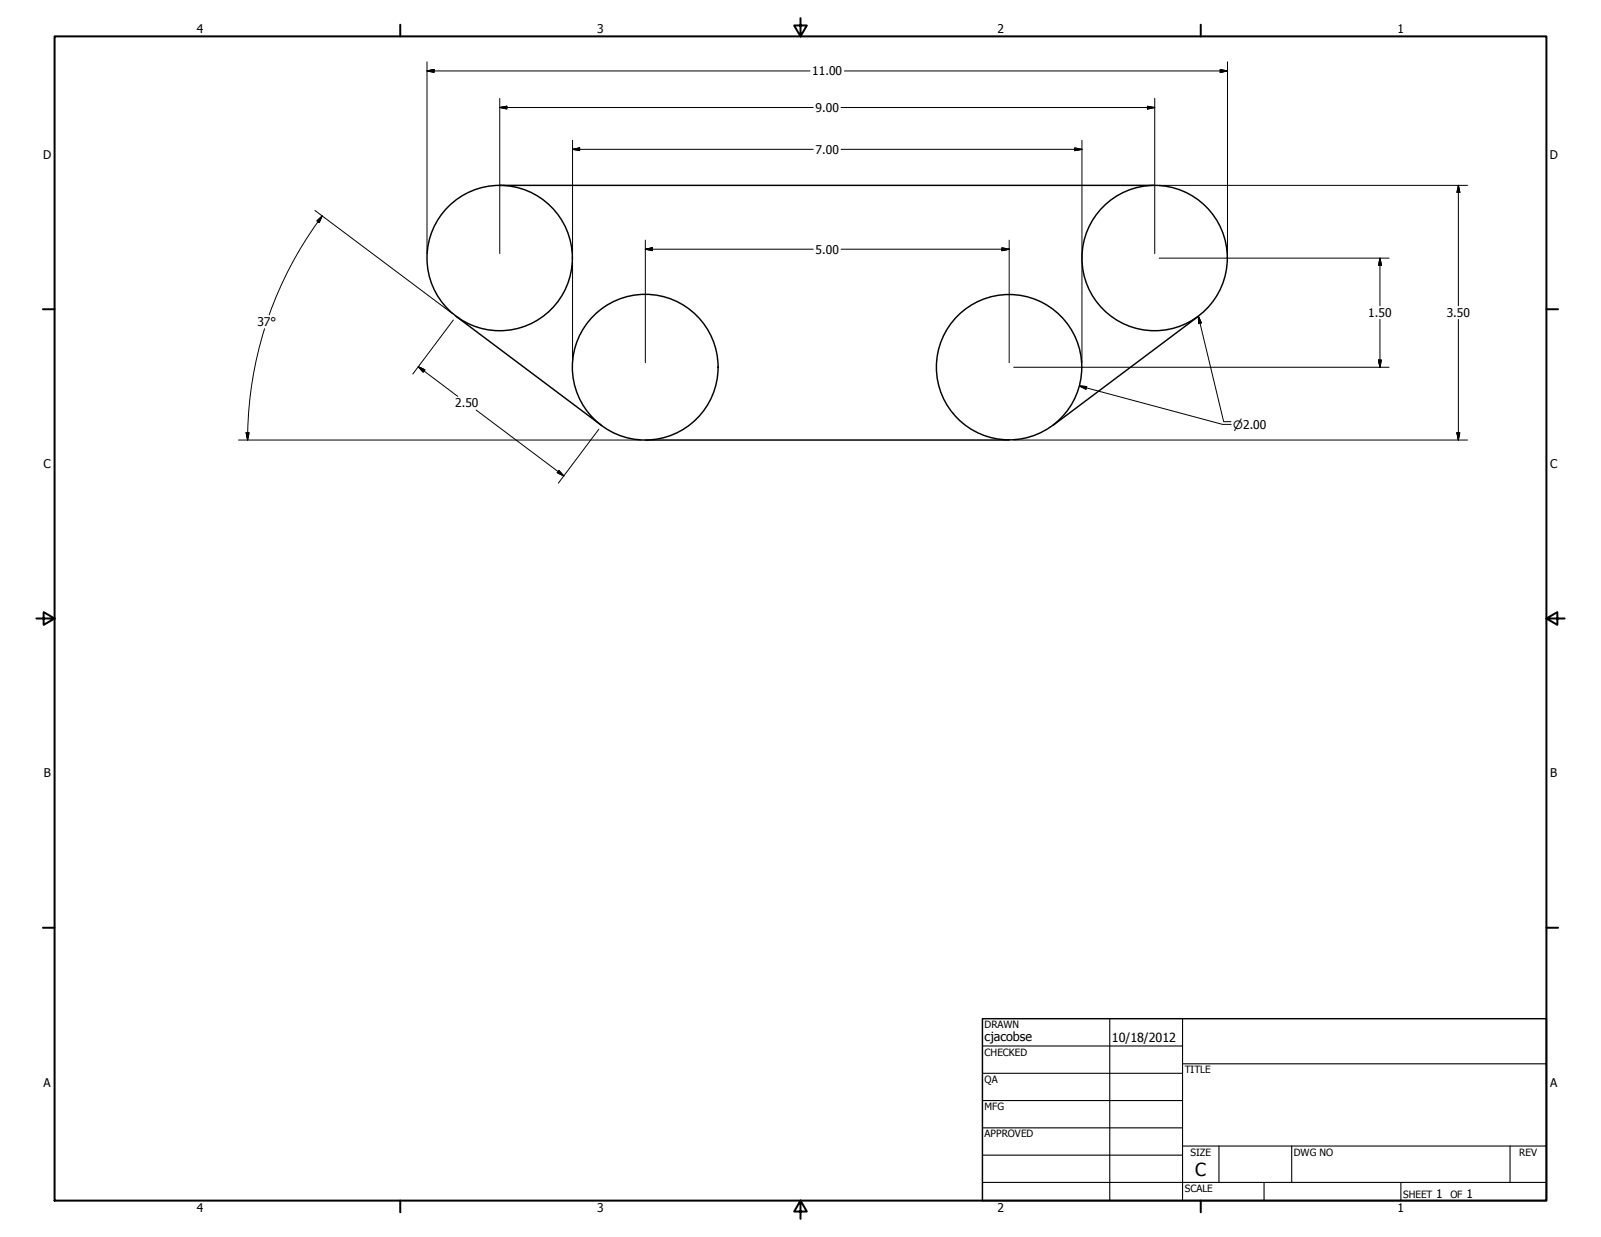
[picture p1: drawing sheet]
<svg xmlns="http://www.w3.org/2000/svg" width="559mm" height="432mm" viewBox="0 0 559 432" stroke-linecap="round" stroke-linejoin="round" font-family="sans-serif">
<!-- layer: Visible (ANSI) -->
<g fill="none" stroke="#000" stroke-width=".51">
<path d="M174.4 64.7h228.6M159.2 110.4l50.8 38.1M418.3 110.4l-50.8 38.1M225.2 153.6h127"/>
<circle cx="174.4" cy="90.1" r="25.4"/>
<circle cx="403" cy="90.1" r="25.4"/>
<circle cx="225.2" cy="128.2" r="25.4"/>
<circle cx="352.2" cy="128.2" r="25.4"/>
</g>
<!-- layer: Border (ANSI) -->
<g fill="none" stroke="#000" stroke-width=".7">
<path d="M19 12.7h520.8v406.4h-520.8zM139.7 8.6v4.1M279.4 6.3v6.4l-2.2-3.8h4.4l-2.2 3.8M419.1 8.6v4.1M15 107.9h4M539.8 107.9h4M12.7 215.9h6.3l-3.8-2.2v4.4l3.8-2.2M539.8 215.9l3.8 2.2v-4.4l-3.8 2.2h6.3M15 323.8h4M539.8 323.8h4M139.7 419.1v4.1M279.4 419.1l2.2 3.8h-4.4l2.2-3.8v6.3"/>
<path d="M419.1 419.1v4.1"/>
</g>
<!-- layer: Title (ANSI) -->
<g fill="none" stroke="#000" stroke-width=".38">
<path d="M387.3 355.6v63.5M412.7 355.6v63.5M342.9 365.1h69.8M342.9 374.6h69.8M412.7 371.3h127.1M342.9 384.2h69.8M342.9 393.7h69.8M342.9 412.7h196.9M342.9 403.2h69.8M412.7 400h127.1M425.4 400v12.7M441.2 412.7v6.4"/>
<path d="M450.8 400v12.7M488.9 412.7v6.4M527 400v12.7"/>
</g>
<path d="M342.9 355.6h196.9v63.5h-196.9z" fill="none" stroke="#000" stroke-width=".51"/>
<!-- layer: Dimension (ANSI) -->
<g fill="none" stroke="#000" stroke-width=".35">
<path d="M149 24.8l2.5-.5v1zM149 24.8h133.7M149 21.6v66.9M174.4 37.5l2.5-.4v.9zM174.4 37.5h109.4M174.4 34.4v54.1M293.6 37.5h109.4M294.7 24.8h133.7M400.5 37.1l2.5 .4-2.5 .5zM403 34.4v54.1M425.9 24.3l2.5 .5-2.5 .5zM428.4 21.6v66.9"/>
<path d="M199.8 52.1l2.5-.5v1zM199.8 52.1h84M199.8 49v77.6M293.6 52.1h84M375.1 51.6l2.5 .5-2.5 .5zM377.6 49v77.6M109.9 73.5l48 36M110.6 77.1l1.9-1.7-1.1 2.3zM112.5 75.4a131.4 131.4 0 0 0-18.6 34.5M404.6 64.7h107.6M509 64.7l.5 2.5h-1zM509 64.7v42"/>
<path d="M225.2 87l2.5-.5v1zM225.2 87h58.6M225.2 83.8v42.8M293.6 87h58.6M349.7 86.5l2.5 .5-2.5 .5zM352.2 83.8v42.8M404.6 90.1h80.2M481.6 90.1l.6 2.5h-1.1zM481.6 90.1v16.6M92.3 114.7a130.3 130.3 0 0 0-5.9 36.4M158.2 111.7l-14.1 18.9M481.6 111.5v16.7"/>
<path d="M509 111.5v42.1M146 128l2.3 1.1-.6 .8zM146 128l13.8 10.4M353.8 128.2h131M376.7 134.7l2.6 .2-.3 1zM376.7 134.7l50 13.4h3M481.1 125.7h1.1l-.6 2.5zM83.2 153.6h140.4M85.9 151.1h1l-.5 2.5zM86.4 151.1v2.5M166.2 143.1l30.6 23M209 149.8l-14.1 18.9"/>
<path d="M353.8 153.6h158.4M508.5 151.1h1l-.5 2.5zM195.1 164.2l1.7 1.9-2.3-1.1z"/>
</g>
<g fill="#000" stroke="#000" stroke-width=".35">
<path d="M149 24.8l2.5-.5zM149 24.8l2.5-.5v1zM174.4 37.5l2.5-.4zM174.4 37.5l2.5-.4v.9zM400.5 38l2.5-.5zM400.5 37.1l2.5 .4-2.5 .5zM425.9 25.3l2.5-.5zM425.9 24.3l2.5 .5-2.5 .5zM199.8 52.1l2.5-.5zM199.8 52.1l2.5-.5v1zM375.1 52.6l2.5-.5zM375.1 51.6l2.5 .5-2.5 .5z"/>
<path d="M112.5 75.4l-1.1 2.3zM110.6 77.1l1.9-1.7-1.1 2.3zM509 64.7l.5 2.5zM509 64.7l.5 2.5h-1zM225.2 87l2.5-.5zM225.2 87l2.5-.5v1zM349.7 87.5l2.5-.5zM349.7 86.5l2.5 .5-2.5 .5zM481.6 90.1l.6 2.5zM481.6 90.1l.6 2.5h-1.1zM146 128l2.3 1.1zM146 128l2.3 1.1-.6 .8z"/>
<path d="M376.7 134.7l2.6 .2zM376.7 134.7l2.6 .2-.3 1zM481.1 125.7l.5 2.5zM481.1 125.7h1.1l-.6 2.5zM85.9 151.1l.5 2.5zM85.9 151.1h1l-.5 2.5zM508.5 151.1l.5 2.5zM508.5 151.1h1l-.5 2.5zM194.5 165l2.3 1.1zM195.1 164.2l1.7 1.9-2.3-1.1z"/>
</g>
<!-- layer: Symbol (ANSI) -->
<path d="M418.3 110.4l1 2.3-1 .3zM418.3 110.4l8.8 36.8h2.5" fill="none" stroke="#000" stroke-width=".35"/>
<path d="M418.3 110.4l1 2.3zM418.3 110.4l1 2.3-1 .3z" fill="#000" stroke="#000" stroke-width=".35"/>
<text font-size="6.3" x="417.2" y="410.6">C</text>
<g font-size="4.4">
<text x="343.7" y="363.5">cjacobse</text>
<text x="388.1" y="363.7">10/18/2012</text>
</g>
<g font-size="4.2">
<text x="68.7" y="11.7">4</text>
<text x="208.4" y="11.7">3</text>
<text x="348.1" y="11.7">2</text>
<text x="487.8" y="11.7">1</text>
<text x="283.5" y="26.3">11.00</text>
<text x="284.7" y="39.1">9.00</text>
<text x="284.7" y="53.6">7.00</text>
<text x="15.1" y="55.5">D</text>
<text x="540.9" y="55.5">D</text>
<text x="284.7" y="88.5">5.00</text>
<text x="89.9" y="113.9">37°</text>
<text x="477.6" y="110.7">1.50</text>
<text x="505" y="110.7">3.50</text>
<text x="158.9" y="142.2">2.50</text>
<text x="15.2" y="163.4">C</text>
<text x="541" y="163.4">C</text>
<text x="15.3" y="271.4">B</text>
<text x="541.1" y="271.4">B</text>
<text x="15.2" y="379.3">A</text>
<text x="541" y="379.3">A</text>
<text x="501.3" y="418.3">1</text>
<text x="511.8" y="418.3">1</text>
<text x="68.7" y="423.2">4</text>
<text x="208.4" y="423.2">3</text>
<text x="348.1" y="423.2">2</text>
<text x="487.8" y="423.2">1</text>
</g>
<text font-size="4" x="430.5" y="149.6">⌀2.00</text>
<g font-size="3.5">
<text x="343.7" y="358.9">DRAWN</text>
<text x="343.7" y="368.5">CHECKED</text>
<text x="413.5" y="374.6">TITLE</text>
<text x="343.7" y="378">QA</text>
<text x="343.7" y="387.5">MFG</text>
<text x="343.7" y="397.1">APPROVED</text>
<text x="415.5" y="403.4">SIZE</text>
<text x="451.6" y="403.4">DWG NO</text>
<text x="530.3" y="403.4">REV</text>
<text x="413.5" y="416.1">SCALE</text>
<text x="489.7" y="418.3">SHEET</text>
<text x="506.2" y="418.3">OF</text>
</g>
</svg>
